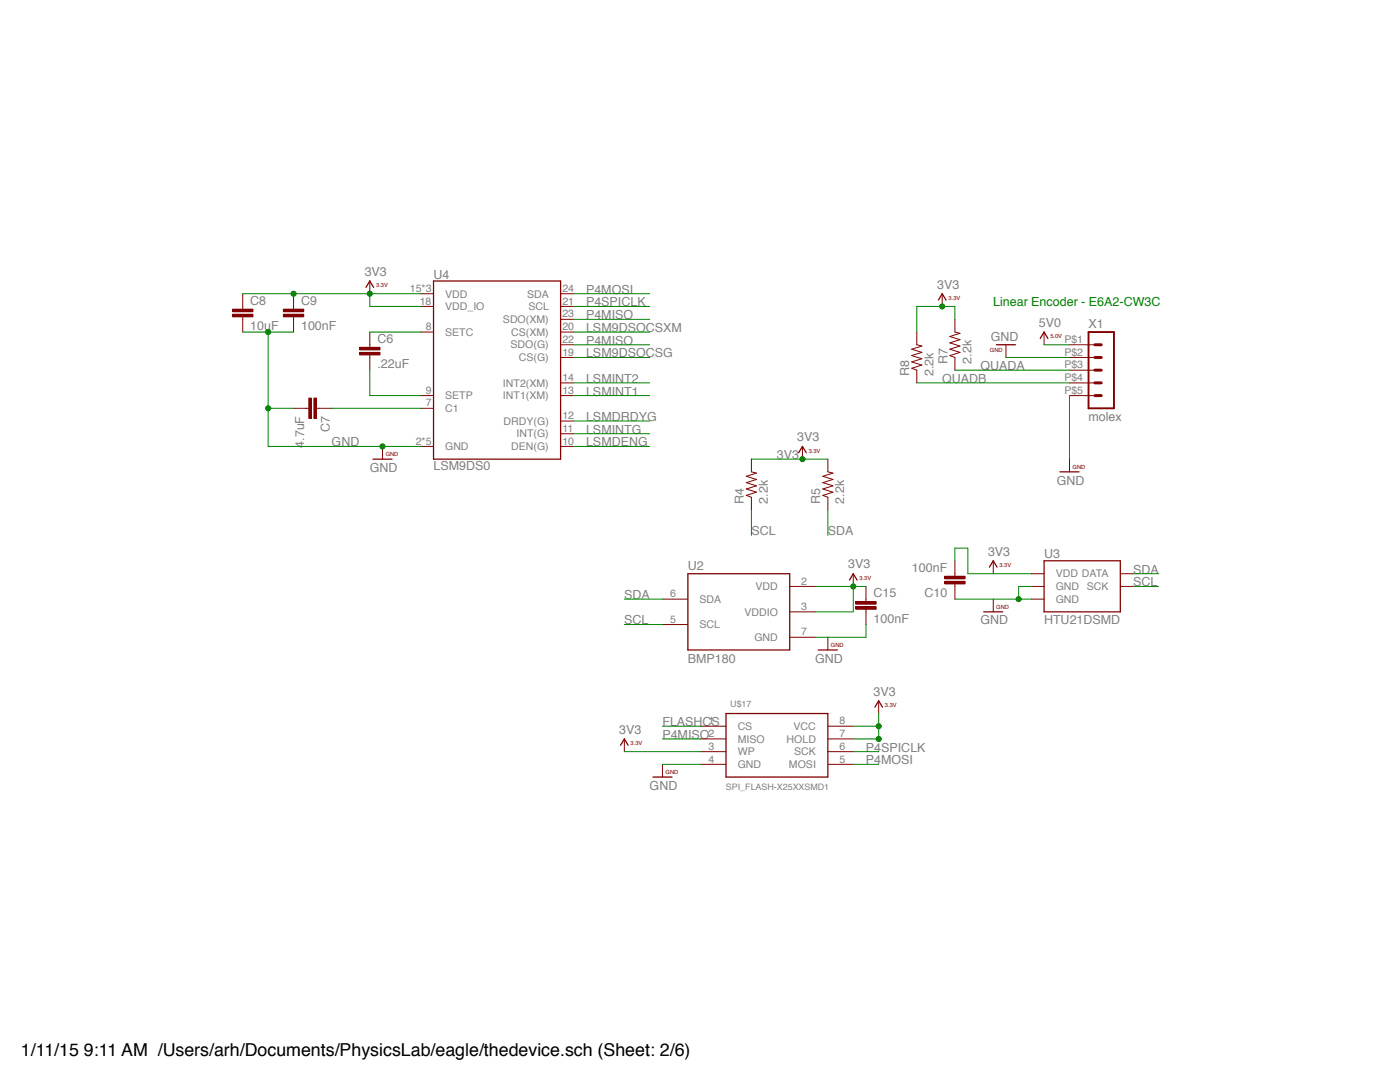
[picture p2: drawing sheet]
<svg xmlns="http://www.w3.org/2000/svg" width="279mm" height="216mm" viewBox="0 0 279 216" stroke-linecap="round" stroke-linejoin="round" font-family="sans-serif">
<g fill="none" stroke="#820000" stroke-width=".2">
<path d="M83.9 58.6h2.6M111.9 58.6h2.5M73.8 68.8v.5M73.8 70.8v.5M83.9 66.3h2.6M83.9 78.9h2.6M83.9 61.1h2.6M111.9 66.3h2.5M111.9 78.9h2.5M111.9 76.4h2.5M111.9 61.1h2.5M111.9 71.3h2.5"/>
<path d="M111.9 68.8h2.5M111.9 63.7h2.5M83.9 89.1h2.6M83.9 81.5h2.6M111.9 89.1h2.5M111.9 86.5h2.5M111.9 84h2.5M150 91.6v2.6l1 .2-2.1 .6 2.1 .7-2.1 .6 2.1 .6-2.1 .7 2.1 .6-2.1 .6 1.1 .4v2.6M165.2 91.6v2.6l1 .2-2 .6 2 .7-2 .6 2 .6-2 .7 2 .6-2 .6 1 .4v2.6M132.2 119.6h5.1M157.6 117h5.1M205.8 117h2.6"/>
<path d="M205.8 119.6h2.6M205.8 114.5h2.6M223.6 117h2.5M223.6 114.5h2.5M132.2 124.6h5.1M157.6 122.1h5.1M157.6 127.2h5.1"/>
</g>
<path d="M86.5 56.1h25.4v35.5h-25.4zM137.3 114.5h20.3v15.2h-20.3zM208.4 111.9h15.2v10.2h-15.2z" fill="none" stroke="#820000" stroke-width=".25"/>
<path d="M71.8 70.3h4v.5h-4z" fill="#820000"/>
<path d="M71.8 70.3h4v.5h-4z" fill="none" stroke="#820000" stroke-width=".2"/>
<path d="M71.8 69.3h4v.5h-4z" fill="#820000"/>
<path d="M71.8 69.3h4v.5h-4zM73.8 66.3v2.5M73.8 71.3v2.6M61.1 81.5h.5M63.2 81.5h.5" fill="none" stroke="#820000" stroke-width=".2"/>
<path d="M61.6 79.4h.5v4.1h-.5z" fill="#820000"/>
<path d="M61.6 79.4h.5v4.1h-.5z" fill="none" stroke="#820000" stroke-width=".2"/>
<path d="M62.6 79.4h.5v4.1h-.5z" fill="#820000"/>
<path d="M48.4 61.1v.6M48.4 63.2v.5M62.6 79.4h.6v4.1h-.6zM58.6 81.5h2.5M63.7 81.5h2.5" fill="none" stroke="#820000" stroke-width=".2"/>
<path d="M46.4 62.7h4.1v.5h-4.1z" fill="#820000"/>
<path d="M46.4 62.7h4.1v.5h-4.1z" fill="none" stroke="#820000" stroke-width=".2"/>
<path d="M46.4 61.7h4.1v.5h-4.1z" fill="#820000"/>
<path d="M48.4 58.6v2.5M46.4 61.7h4.1v.5h-4.1zM48.4 63.7v2.6M58.6 61.1v.6M58.6 63.2v.5" fill="none" stroke="#820000" stroke-width=".2"/>
<path d="M56.5 62.7h4.1v.5h-4.1z" fill="#820000"/>
<path d="M56.6 62.7h4v.5h-4z" fill="none" stroke="#820000" stroke-width=".2"/>
<path d="M56.5 61.7h4.1v.5h-4.1z" fill="#820000"/>
<g fill="none" stroke="#820000" stroke-width=".2">
<path d="M58.6 58.6v2.5M73.8 56.1v2.5M188 58.6v2.5M56.6 61.7h4v.5h-4zM58.6 63.7v2.6M183 66.3v2.5l1 .2-2 .7 2 .6-2 .6 2 .7-2 .6 2 .7-2 .6 1 .4v2.5M190.6 63.7v2.6l1 .2-2 .6 2 .7-2 .6 2 .6-2 .7 2 .6-2 .6 1 .4v2.6M200.8 68.8v2.5M208.4 66.3v2.5M213.4 68.8h5.1M213.4 71.3h5.1M213.4 73.9h5.1"/>
<path d="M213.4 76.4h5.1M213.4 78.9h5.1M76.3 89.1v2.5M160.1 89.1v2.5M213.4 91.6v2.6M170.3 114.5v2.5M190.6 114.5v.5M190.6 116.5v.5M198.2 119.6v2.5M198.2 111.9v2.6M165.2 127.2v2.5M175.4 139.8v2.6"/>
<path d="M124.6 147.4v2.6M132.2 152.5v2.6"/>
</g>
<path d="M217.2 66.3h5.1v15.2h-5.1z" fill="none" stroke="#820000" stroke-width=".38"/>
<path d="M218.5 76.4h1.3M218.5 78.9h1.3M218.5 73.9h1.3M218.5 71.3h1.3M218.5 68.8h1.3" fill="none" stroke="#820000" stroke-width=".59"/>
<g fill="none" stroke="#820000" stroke-width=".25">
<path d="M73 57.3l.8-1.2 .8 1.2M187.3 59.9l.7-1.3 .8 1.3M198.9 68.8h3.8M207.6 67.5l.8-1.2 .7 1.2M74.4 91.6h3.8M159.4 90.3l.7-1.2 .8 1.2M211.5 94.2h3.8M169.5 115.7l.8-1.2 .7 1.2M197.5 113.2l.7-1.3 .8 1.3M163.3 129.7h3.8M196.3 122.1h3.8M123.8 148.7l.8-1.3 .8 1.3"/>
<path d="M130.3 155.1h3.8M174.6 141.1l.8-1.3 .7 1.3"/>
</g>
<path d="M188.5 115h4.1v.5h-4.1z" fill="#820000"/>
<path d="M188.5 115h4.1v.5h-4.1z" fill="none" stroke="#820000" stroke-width=".2"/>
<path d="M188.5 116h4.1v.5h-4.1z" fill="#820000"/>
<path d="M172.8 119.6v.5M188.5 116h4.1v.5h-4.1zM190.6 111.9v2.6M190.6 117v2.6M172.8 121.6v.5" fill="none" stroke="#820000" stroke-width=".2"/>
<path d="M170.8 121.1h4v.5h-4z" fill="#820000"/>
<path d="M170.8 121.1h4.1v.5h-4.1z" fill="none" stroke="#820000" stroke-width=".2"/>
<path d="M170.8 120h4v.6h-4z" fill="#820000"/>
<path d="M172.8 117v2.6M170.8 120.1h4.1v.5h-4.1zM172.8 122.1v2.5M139.8 144.9h5.1M139.8 147.4h5.1M139.8 150h5.1M139.8 152.5h5.1M165.2 144.9h5.1M165.2 147.4h5.1M165.2 150h5.1M165.2 152.5h5.1" fill="none" stroke="#820000" stroke-width=".2"/>
<path d="M144.9 142.4h20.3v12.7h-20.3z" fill="none" stroke="#820000" stroke-width=".25"/>
<path d="M124.6 119.6h7.6M150 101.8v5M165.2 101.8v5M198.2 119.6h7.6M205.8 117h-2.5v2.6M226.1 114.5h5.1M226.1 117h5.1M124.6 124.6h7.6" fill="none" stroke="#008100" stroke-width=".2"/>
<circle cx="203.3" cy="119.5" r=".51" fill="#008100"/>
<g fill="none" stroke="#008100" stroke-width=".2">
<path d="M48.4 66.3h10.2M53.5 66.3v22.8h30.4M53.5 81.5h5.1M190.6 119.6h7.6M132.2 152.5h7.6"/>
<circle cx="203.3" cy="119.6" r=".51"/>
</g>
<circle cx="76.3" cy="89.1" r=".51" fill="#008100"/>
<circle cx="76.3" cy="89.1" r=".51" fill="none" stroke="#008100" stroke-width=".2"/>
<circle cx="53.5" cy="66.2" r=".51" fill="#008100"/>
<circle cx="53.5" cy="66.3" r=".51" fill="none" stroke="#008100" stroke-width=".2"/>
<circle cx="53.5" cy="81.5" r=".51" fill="#008100"/>
<g fill="none" stroke="#008100" stroke-width=".2">
<path d="M48.4 58.6h35.5M73.8 58.6v2.5h10.1M114.4 58.6h15.3M73.8 66.3h10.1M73.8 73.9v5h10.1M114.4 71.3h15.3M114.4 61.1h15.3M114.4 68.8h15.3M114.4 63.7h15.3M114.4 66.3h15.3M114.4 76.4h15.3M114.4 78.9h15.3"/>
<path d="M200.8 71.3h12.6M213.4 78.9v12.7M66.2 81.5h17.7M114.4 84h15.3M114.4 86.5h15.3M114.4 89.1h15.3M172.8 124.6v2.6h-10.1M132.2 144.9h7.6M132.2 147.4h7.6M170.3 150h5.1M170.3 152.5h5.1"/>
<circle cx="53.5" cy="81.5" r=".51"/>
</g>
<circle cx="58.6" cy="58.6" r=".51" fill="#008100"/>
<circle cx="58.6" cy="58.6" r=".51" fill="none" stroke="#008100" stroke-width=".2"/>
<circle cx="73.8" cy="58.6" r=".51" fill="#008100"/>
<g fill="none" stroke="#008100" stroke-width=".2">
<path d="M190.6 63.7v-2.6h-7.6v5.2"/>
<circle cx="73.8" cy="58.6" r=".51"/>
</g>
<circle cx="188" cy="61.1" r=".51" fill="#008100"/>
<g fill="none" stroke="#008100" stroke-width=".2">
<path d="M162.7 117h7.6v5.1h-7.6"/>
<circle cx="188" cy="61.1" r=".51"/>
</g>
<circle cx="170.3" cy="117" r=".51" fill="#008100"/>
<g fill="none" stroke="#008100" stroke-width=".2">
<path d="M170.3 117h2.5M170.3 144.9h5.1M175.4 142.4v5h-5.1"/>
<circle cx="170.3" cy="117" r=".51"/>
</g>
<circle cx="175.3" cy="144.9" r=".51" fill="#008100"/>
<circle cx="175.4" cy="144.9" r=".51" fill="none" stroke="#008100" stroke-width=".2"/>
<circle cx="175.3" cy="147.4" r=".51" fill="#008100"/>
<g fill="none" stroke="#008100" stroke-width=".2">
<path d="M150 91.6h15.2M190.6 111.9v-2.5h2.6v5.1h12.6M124.6 150h15.2"/>
<circle cx="175.4" cy="147.4" r=".51"/>
</g>
<circle cx="160.1" cy="91.6" r=".51" fill="#008100"/>
<g fill="none" stroke="#008100" stroke-width=".2">
<path d="M183 76.4h30.4M190.6 73.9h22.8M208.4 68.8h5"/>
<circle cx="160.1" cy="91.6" r=".51"/>
</g>
<text font-size="3.6" x="4.2" y="210.7">1/11/15 9:11 AM /Users/arh/Documents/PhysicsLab/eagle/thedevice.sch (Sheet: 2/6)</text>
<g font-size="2.5" fill="#808080">
<text x="72.8" y="55.1">3V3</text>
<text x="86.5" y="55.7">U4</text>
<text x="117" y="58.6">P4MOSI</text>
<text x="187" y="57.6">3V3</text>
<text x="49.9" y="65.8">10uF</text>
<text x="49.9" y="60.8">C8</text>
<text x="60.1" y="65.8">100nF</text>
<text x="60.1" y="60.8">C9</text>
<text x="117" y="61.2">P4SPICLK</text>
<text x="117" y="63.7">P4MISO</text>
<text x="207.3" y="65.2">5V0</text>
<text x="217.2" y="65.5">X1</text>
<text x="75.3" y="68.4">C6</text>
<text x="117" y="68.8">P4MISO</text>
<text x="117" y="66.2">LSM9DSOCSXM</text>
<text x="117" y="71.3">LSM9DSOCSG</text>
<text x="197.7" y="68">GND</text>
<text x="75.3" y="73.5">.22uF</text>
<text x="117" y="76.4">LSMINT2</text>
<text x="181.5" y="75.1" transform="rotate(-90 181.5 75.1)">R8</text>
<text x="186.3" y="75.1" transform="rotate(-90 186.3 75.1)">2.2k</text>
<text x="188" y="76.4">QUADB</text>
<text x="189.1" y="72.6" transform="rotate(-90 189.1 72.6)">R7</text>
<text x="193.9" y="72.6" transform="rotate(-90 193.9 72.6)">2.2k</text>
<text x="195.7" y="73.8">QUADA</text>
<text x="117" y="78.9">LSMINT1</text>
<text x="117" y="84">LSMDRDYG</text>
<text x="217.2" y="84">molex</text>
<text x="60.7" y="89.4" transform="rotate(-90 60.7 89.4)">4.7uF</text>
<text x="65.8" y="86.1" transform="rotate(-90 65.8 86.1)">C7</text>
<text x="66.2" y="89.1">GND</text>
<text x="117" y="86.5">LSMINTG</text>
<text x="117" y="89.1">LSMDENG</text>
<text x="159.1" y="88.1">3V3</text>
<text x="73.8" y="94.1">GND</text>
<text x="86.5" y="93.8">LSM9DS0</text>
<text x="155" y="91.6">3V3</text>
<text x="148.5" y="100.5" transform="rotate(-90 148.5 100.5)">R4</text>
<text x="153.3" y="100.5" transform="rotate(-90 153.3 100.5)">2.2k</text>
<text x="163.7" y="100.5" transform="rotate(-90 163.7 100.5)">R5</text>
<text x="168.5" y="100.5" transform="rotate(-90 168.5 100.5)">2.2k</text>
<text x="210.9" y="96.7">GND</text>
<text x="150" y="106.8">SCL</text>
<text x="165.2" y="106.8">SDA</text>
<text x="137.3" y="113.8">U2</text>
<text x="169.3" y="113.4">3V3</text>
<text x="197.2" y="110.9">3V3</text>
<text x="208.4" y="111.4">U3</text>
<text x="124.6" y="119.5">SDA</text>
<text x="174.3" y="119.1">C15</text>
<text x="182" y="114.1">100nF</text>
<text x="184.5" y="119.1">C10</text>
<text x="226.1" y="114.4">SDA</text>
<text x="226.1" y="117">SCL</text>
<text x="124.6" y="124.6">SCL</text>
<text x="174.3" y="124.2">100nF</text>
<text x="195.7" y="124.6">GND</text>
<text x="208.4" y="124.6">HTU21DSMD</text>
<text x="137.3" y="132.2">BMP180</text>
<text x="162.7" y="132.2">GND</text>
<text x="174.3" y="138.8">3V3</text>
<text x="123.6" y="146.4">3V3</text>
<text x="132.2" y="144.9">FLASHCS</text>
<text x="132.2" y="147.4">P4MISO</text>
<text x="172.8" y="150">P4SPICLK</text>
<text x="172.8" y="152.5">P4MOSI</text>
<text x="129.7" y="157.6">GND</text>
</g>
<text font-size="2.5" fill="#008100" x="198.2" y="61.2">Linear Encoder - E6A2-CW3C</text>
<g font-size="2.1" fill="#808080">
<text x="81.8" y="58.3">15*3</text>
<text x="88.8" y="59.4">VDD</text>
<text x="105.2" y="59.4">SDA</text>
<text x="112.2" y="58.3">24</text>
<text x="83.8" y="60.8">18</text>
<text x="85" y="65.9">8</text>
<text x="88.8" y="61.9">VDD_IO</text>
<text x="100.4" y="64.5">SDO(XM)</text>
<text x="105.4" y="61.9">SCL</text>
<text x="112.2" y="65.9">20</text>
<text x="112.2" y="60.8">21</text>
<text x="112.2" y="63.3">23</text>
<text x="88.8" y="67">SETC</text>
<text x="101.9" y="69.5">SDO(G)</text>
<text x="102" y="67">CS(XM)</text>
<text x="112.2" y="71">19</text>
<text x="112.2" y="68.4">22</text>
<text x="212.4" y="68.4">P$1</text>
<text x="212.4" y="71">P$2</text>
<text x="100.4" y="77.1">INT2(XM)</text>
<text x="103.5" y="72.1">CS(G)</text>
<text x="112.2" y="76">14</text>
<text x="212.4" y="73.5">P$3</text>
<text x="212.4" y="76">P$4</text>
<text x="85" y="81.1">7</text>
<text x="85" y="78.6">9</text>
<text x="88.8" y="82.2">C1</text>
<text x="88.8" y="79.7">SETP</text>
<text x="100.4" y="79.7">INT1(XM)</text>
<text x="112.2" y="83.6">12</text>
<text x="112.2" y="78.6">13</text>
<text x="212.4" y="78.6">P$5</text>
<text x="83" y="88.7">2*5</text>
<text x="88.8" y="89.8">GND</text>
<text x="100.5" y="84.8">DRDY(G)</text>
<text x="102" y="89.8">DEN(G)</text>
<text x="103.1" y="87.3">INT(G)</text>
<text x="112.2" y="88.7">10</text>
<text x="112.2" y="86.2">11</text>
<text x="133.8" y="119.2">6</text>
<text x="150.8" y="117.7">VDD</text>
<text x="159.9" y="116.6">2</text>
<text x="210.7" y="117.7">GND</text>
<text x="210.7" y="115.2">VDD DATA</text>
<text x="216.9" y="117.7">SCK</text>
<text x="133.8" y="124.2">5</text>
<text x="139.6" y="125.4">SCL</text>
<text x="139.6" y="120.3">SDA</text>
<text x="148.6" y="122.8">VDDIO</text>
<text x="159.9" y="121.7">3</text>
<text x="210.7" y="120.3">GND</text>
<text x="150.6" y="127.9">GND</text>
<text x="159.9" y="126.8">7</text>
<text x="141.4" y="144.5">1</text>
<text x="141.4" y="147.1">2</text>
<text x="141.4" y="149.6">3</text>
<text x="147.2" y="145.7">CS</text>
<text x="147.2" y="148.2">MISO</text>
<text x="157" y="148.2">HOLD</text>
<text x="158.4" y="145.7">VCC</text>
<text x="167.5" y="144.5">8</text>
<text x="167.5" y="147.1">7</text>
<text x="167.5" y="149.6">6</text>
<text x="141.4" y="152.2">4</text>
<text x="147.2" y="150.7">WP</text>
<text x="147.2" y="153.3">GND</text>
<text x="157.5" y="153.3">MOSI</text>
<text x="158.5" y="150.7">SCK</text>
<text x="167.5" y="152.2">5</text>
</g>
<g font-size="1.8" fill="#808080">
<text x="145.7" y="141.1">U$17</text>
<text x="144.9" y="157.6">SPI_FLASH-X25XXSMD1</text>
</g>
<g font-size="1.1" fill="#820000">
<text x="75.1" y="57.3">3.3V</text>
<text x="189.3" y="59.9">3.3V</text>
<text x="197.6" y="70.2">GND</text>
<text x="209.6" y="67.5">5.0V</text>
<text x="77" y="91">GND</text>
<text x="161.4" y="90.3">3.3V</text>
<text x="214.1" y="93.5">GND</text>
<text x="199.5" y="113.2">3.3V</text>
<text x="171.5" y="115.7">3.3V</text>
<text x="198.8" y="121.4">GND</text>
<text x="165.8" y="129">GND</text>
<text x="176.6" y="141.1">3.3V</text>
<text x="125.8" y="148.7">3.3V</text>
<text x="132.8" y="154.4">GND</text>
</g>
</svg>
